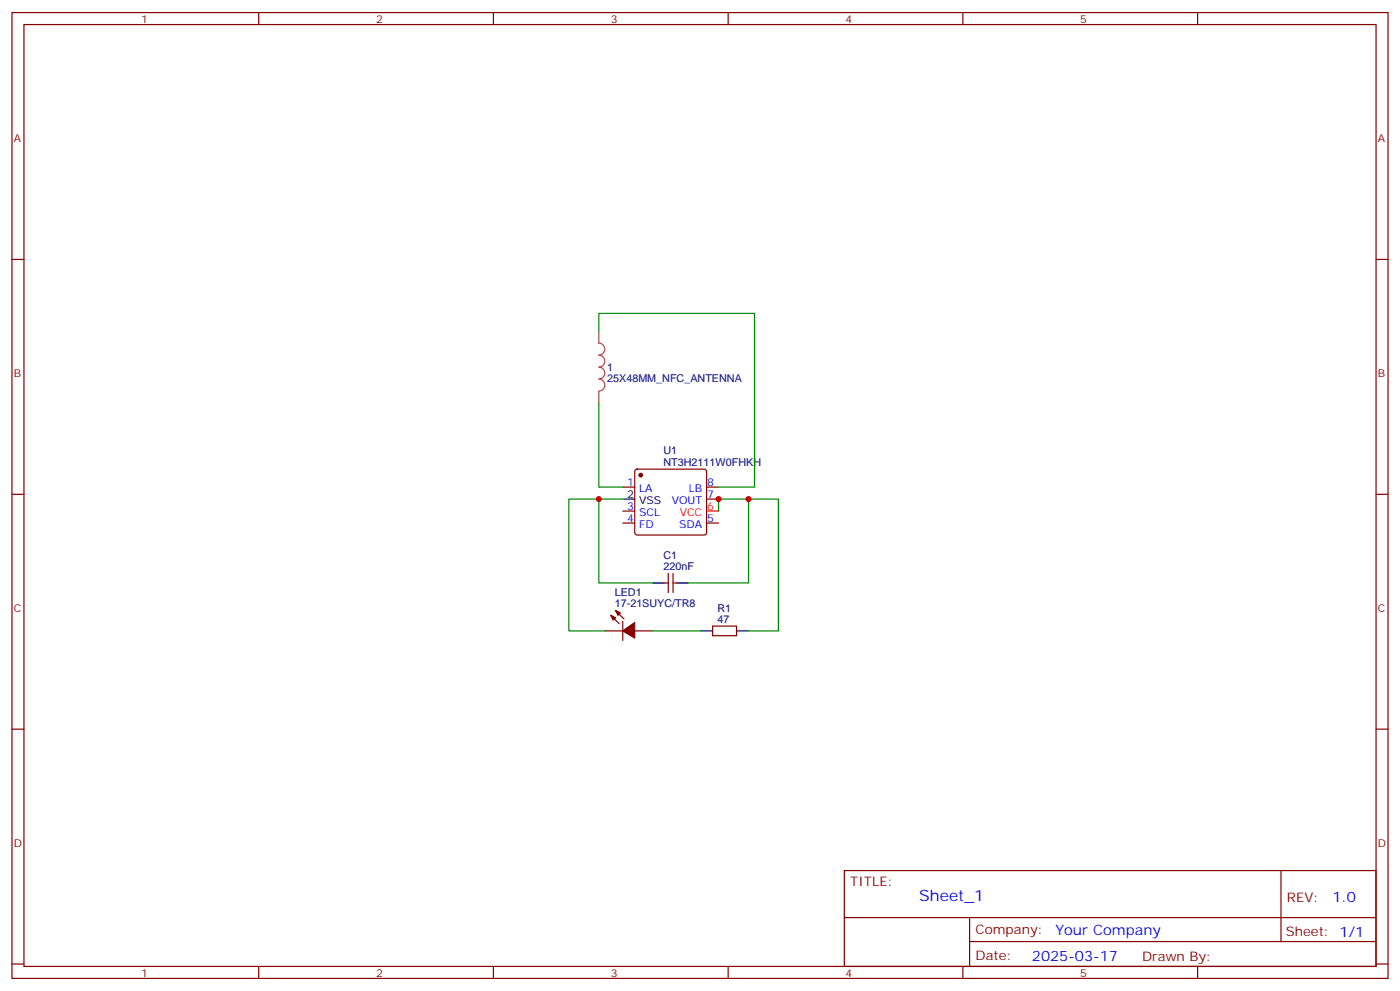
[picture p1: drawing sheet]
<svg xmlns="http://www.w3.org/2000/svg" width="412mm" height="292mm" viewBox="0 0 412 292" stroke-linecap="round" stroke-linejoin="round" font-family="sans-serif">
<g fill="none" stroke="#870000" stroke-width=".35">
<path d="M3.5 3.7h405.4v284.3h-405.4zM7.1 7.2h398.2v277.3h-398.2zM76.2 3.7v3.5M145.3 3.7v3.5M214.5 3.7v3.5M283.6 3.7v3.5M352.8 3.7v3.5M3.5 76.4h3.6M405.3 76.4h3.6M187.2 138.3l.5-.2h19.7l.5 .2 .2 .5v18l-.2 .5-.5 .2h-19.7l-.5-.2-.2-.5v-18zM3.5 145.5h3.6M183.4 143.4h3.6"/>
<path d="M183.4 154h3.6M183.4 150.5h3.6M208.1 143.4h3.6M208.1 146.9h3.6M208.1 154h3.6M405.3 145.5h3.6M181.3 179.7l2.5 2.5M195.8 171.6h1M196.8 168.8v5.6M198.3 168.8v5.6M198.3 171.6h1M178.2 185.7h5.2"/>
<path d="M179.9 181.2l2.5 2.4M183.4 182.9v5.7M187 185.7h5.3M209.9 184.3h7.1v2.8h-7.1zM3.5 214.7h3.6M405.3 214.7h3.6M248.7 256.3h156.6v28.2h-156.6zM377.3 256.3v20.9M248.7 270.1h156.5M285.6 277.2h119.6M285.6 270.1v14.2M3.5 283.8h3.6"/>
<path d="M76.2 284.5v3.5M145.3 284.5v3.5M214.5 284.5v3.5M283.6 284.5v3.5M352.8 284.5v3.5M405.3 283.8h3.6"/>
</g>
<path d="M208.1 150.5h3.6" fill="none" stroke="#f00" stroke-width=".35"/>
<path d="M183.4 146.9h3.6M192.3 171.6h3.5M199.3 171.6h3.5M206.4 185.7h3.5M217 185.7h3.5" fill="none" stroke="#000" stroke-width=".35"/>
<g fill="#870000" stroke="#870000" stroke-width=".35">
<path d="M179.9 181.2l1.4 .7-.7 .7z"/>
<path d="M181.3 179.7l1.4 .7-.7 .8z"/>
<path d="M183.4 185.7l3.6-2.4v4.6z"/>
<circle cx="188.7" cy="139.9" r=".53"/>
</g>
<path d="M176.4 97.5v3.5a1.76 1.76 0 0 1 1.8 1.8 1.76 1.76 0 0 1-1.8 1.7 1.76 1.76 0 0 1 1.8 1.8 1.76 1.76 0 0 1-1.8 1.8M176.4 108.1a1.76 1.76 0 0 1 1.8 1.7 1.76 1.76 0 0 1-1.8 1.8 1.76 1.76 0 0 1 1.8 1.8 1.76 1.76 0 0 1-1.8 1.7M176.4 115.2v3.5" fill="none" stroke="#a64a4a" stroke-width=".35"/>
<path d="M176.4 97.5v-5.2h45.8v51.1h-10.5M176.4 118.7v24.7h7M176.4 146.9v24.7h15.9M183.4 146.9h-15.8v38.8h10.6M211.7 150.5v-3.6h17.6v38.8h-8.8M220.5 146.9v24.7h-17.7M192.3 185.7h14.1" fill="none" stroke="#008700" stroke-width=".35"/>
<g fill="#c00">
<circle cx="176.4" cy="146.9" r=".88"/>
<circle cx="220.5" cy="146.9" r=".88"/>
<circle cx="211.7" cy="146.9" r=".88"/>
</g>
<text font-size="4.6" fill="#00f" x="270.8" y="265.3">Sheet_1</text>
<g font-size="4.2" fill="#00f">
<text x="392.5" y="265.6">1.0</text>
<text x="310.9" y="275.1">Your Company</text>
<text x="304" y="282.9">2025-03-17</text>
</g>
<g font-size="3.9" fill="#800">
<text x="250.5" y="260.9">TITLE:</text>
<text x="379.1" y="265.6">REV:</text>
<text x="287.4" y="275.1">Company:</text>
<text x="378.7" y="275.7">Sheet: 1/1</text>
<text x="287.4" y="282.8">Date:</text>
<text x="336.4" y="282.8">Drawn By:</text>
</g>
<g font-size="3.2" fill="#800">
<text x="41.6" y="6.7">1</text>
<text x="110.8" y="6.7">2</text>
<text x="179.9" y="6.7">3</text>
<text x="249.1" y="6.7">4</text>
<text x="318.2" y="6.7">5</text>
<text x="4.1" y="41.8">A</text>
<text x="405.9" y="41.8">A</text>
<text x="4.1" y="110.9">B</text>
<text x="405.9" y="110.9">B</text>
<text x="4.1" y="180.1">C</text>
<text x="405.9" y="180.1">C</text>
<text x="4.1" y="249.2">D</text>
<text x="405.9" y="249.2">D</text>
<text x="41.6" y="287.5">1</text>
<text x="110.8" y="287.5">2</text>
<text x="179.9" y="287.5">3</text>
<text x="249.1" y="287.5">4</text>
<text x="318.2" y="287.5">5</text>
</g>
<g font-size="3.2" fill="#000080">
<text x="178.9" y="112.5">25X48MM_NFC_ANTENNA</text>
<text x="178.9" y="109.3">1</text>
<text x="195.5" y="137.1">NT3H2111W0FHKH</text>
<text x="195.5" y="133.7">U1</text>
<text x="195.4" y="167.7">220nF</text>
<text x="195.4" y="164.5">C1</text>
<text x="181.1" y="178.7">17-21SUYC/TR8</text>
<text x="181.1" y="175.5">LED1</text>
<text x="211.3" y="183.3">47</text>
<text x="211.3" y="180">R1</text>
</g>
<g font-size="3.2" fill="#00f">
<text x="184.8" y="143.1">1</text>
<text x="208.3" y="143.1">8</text>
<text x="188.3" y="144.8">LA</text>
<text x="197.9" y="148.3">VOUT</text>
<text x="202.9" y="144.8">LB</text>
<text x="208.3" y="146.6">7</text>
<text x="184.8" y="153.6">4</text>
<text x="184.8" y="150.1">3</text>
<text x="188.3" y="155.4">FD</text>
<text x="188.3" y="151.9">SCL</text>
<text x="200.1" y="155.4">SDA</text>
<text x="208.3" y="153.6">5</text>
</g>
<g font-size="3.2">
<text x="184.8" y="146.6">2</text>
<text x="188.3" y="148.3">VSS</text>
</g>
<g font-size="3.2" fill="#f00">
<text x="200.2" y="151.9">VCC</text>
<text x="208.3" y="150.1">6</text>
</g>
</svg>
